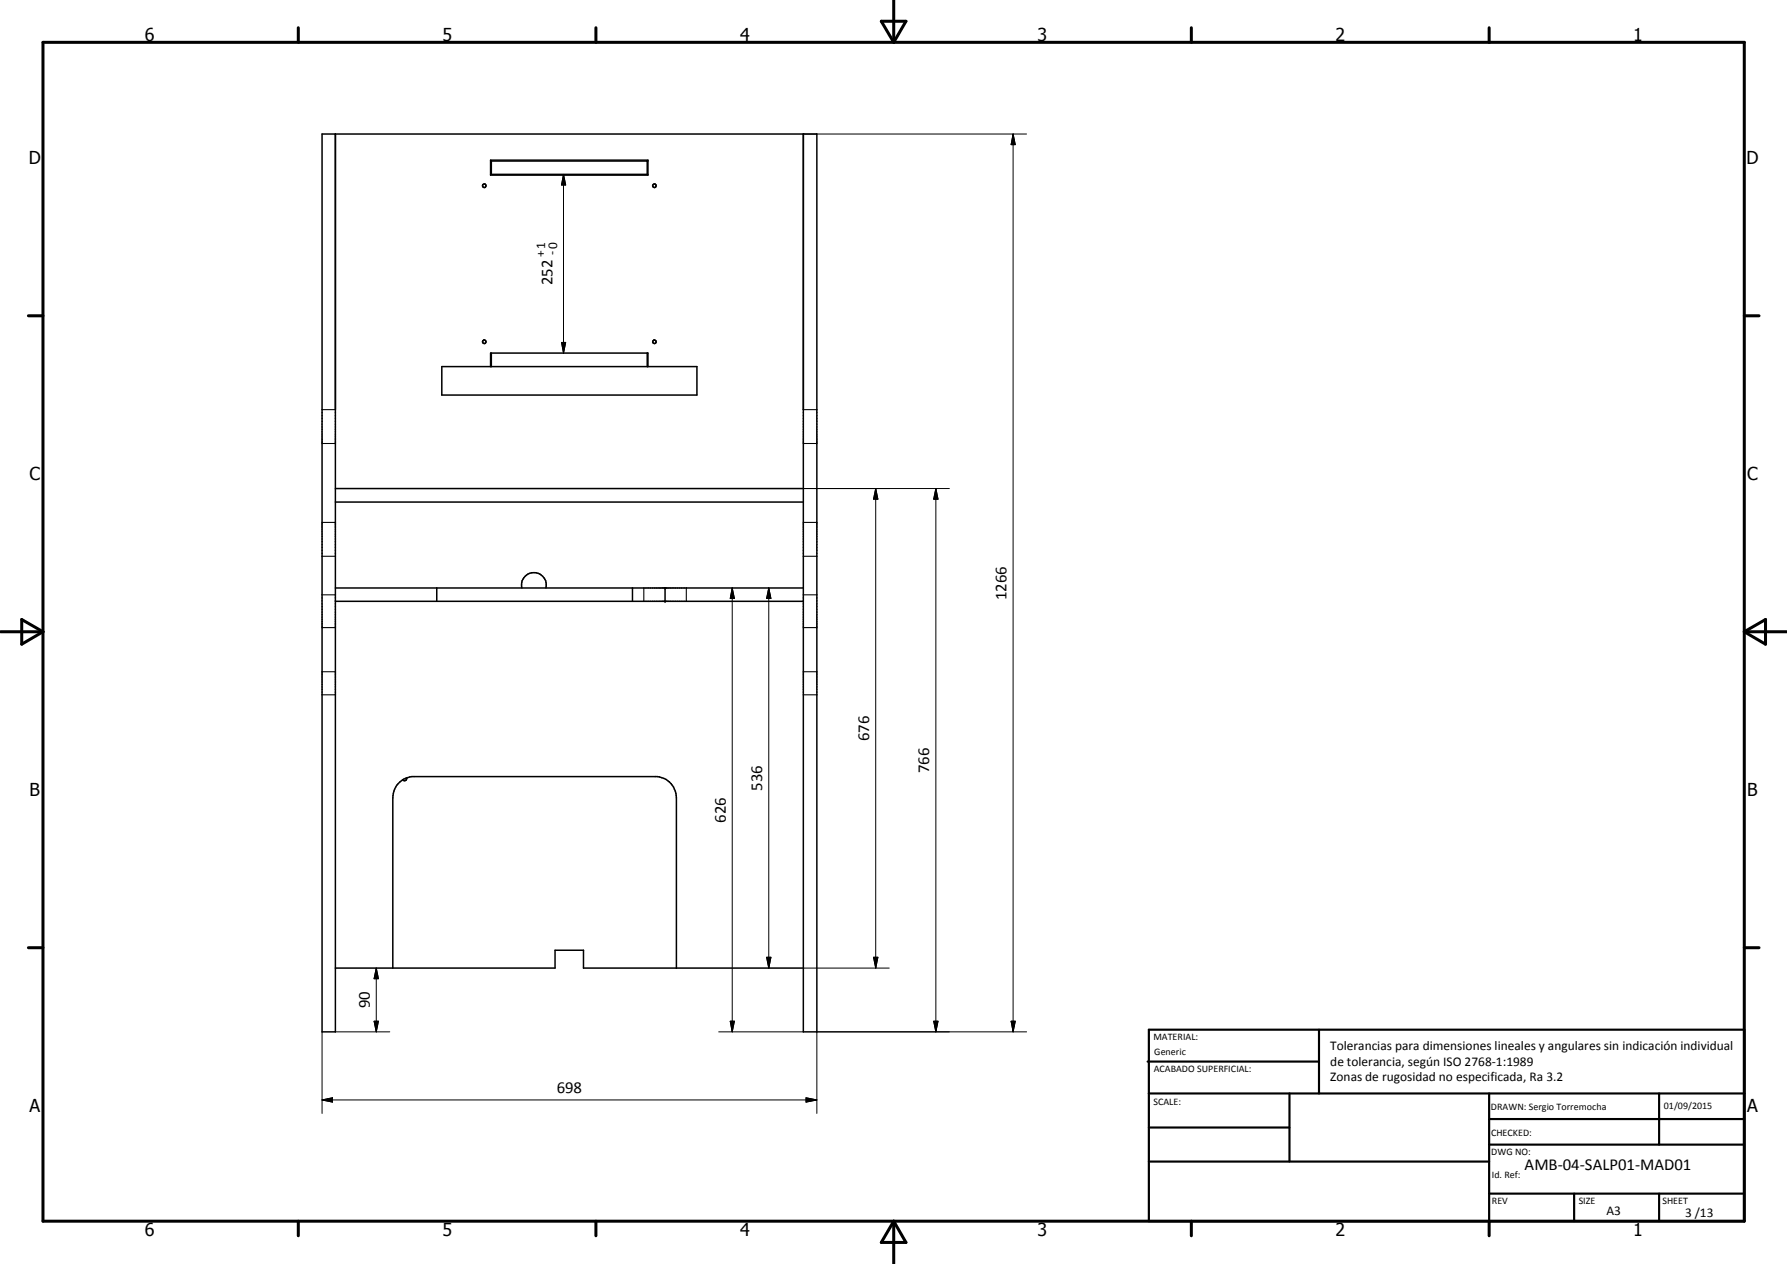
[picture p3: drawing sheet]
<svg xmlns="http://www.w3.org/2000/svg" width="420mm" height="297mm" viewBox="0 0 420 297" stroke-linecap="round" stroke-linejoin="round" font-family="sans-serif">
<g fill="none" stroke="#000" stroke-width=".35">
<path d="M78.9 31.5v211h-3.2v-211h116.4v211h-3.2v-211M115.3 37.6h37v3.5h-37zM115.3 37.8h37M115.5 37.8v3.2M152.2 37.8v3.2M115.3 41h37M103.9 86.1h60v6.7h-60zM115.3 86.1v-3.1h37v3.1M115.5 83v3.1M152.2 83v3.1M78.9 118h110M78.9 114.8h110"/>
<path d="M78.9 138.2h110M102.7 138.2v3.1M122.7 138.2a2.9 2.9 0 0 1 2.8-3.6 2.9 2.9 0 0 1 2.8 3.6M148.7 138.2v3.1M156.4 138.2v3.1M78.9 141.3h110M95.6 182.8a.5 .5 0 0 1-.3 .6 .5 .5 0 0 1-.6-.1M78.9 227.5h51.6v-4.2h6.7v4.2h51.7M92.4 227.5v-40a4.9 4.9 0 0 1 4.4-5h57.7a5 5 0 0 1 4.5 5v40"/>
<circle cx="113.9" cy="43.7" r=".41"/>
<circle cx="153.8" cy="43.7" r=".41"/>
<circle cx="113.9" cy="80.3" r=".4"/>
<circle cx="153.9" cy="80.3" r=".41"/>
</g>
<g fill="none" stroke="#000" stroke-width=".25">
<path d="M75.7 96.3h3.2M188.9 96.3h3.2M75.7 104.2h3.2M188.9 104.2h3.2M75.7 139.8h3.2M75.7 130.7h3.2M75.7 122.8h3.2M151.4 138.2v3.1M161.4 138.2v3.1M188.9 139.8h3.2M188.9 130.7h3.2M188.9 122.8h3.2"/>
<path d="M75.7 157.9h3.2M75.7 147.5h3.2M188.9 157.9h3.2M188.9 147.5h3.2M75.7 163.3h3.2M188.9 163.3h3.2"/>
</g>
<g fill="#000">
<circle cx="156.4" cy="138.2" r=".18"/>
<circle cx="156.4" cy="141.3" r=".18"/>
</g>
<g fill="none" stroke="#000" stroke-width=".71">
<path d="M10.1 9.9h400v277.1h-400zM70.1 6.5v3.4M140.1 6.5v3.4M207.2 5h5.8l-2.9 4.9zM210.1 0v9.9M280.1 6.5v3.4M350.1 6.5v3.4M6.7 74.2h3.4M410.1 74.2h3.5M.1 148.5h10M5.1 145.6l5 2.9-5 2.9zM410.1 148.5h10"/>
<path d="M410.1 148.5l5-2.9v5.8zM6.7 222.7h3.4M410.1 222.7h3.5M70.1 287v3.4M140.1 287v3.4M210.1 287v10M210.1 287l2.9 5h-5.8zM280.1 287v3.4M350.1 287v3.4"/>
</g>
<g fill="none" stroke="#000" stroke-width=".51">
<path d="M269.8 249.5h40.3M270.1 242h140v45h-140zM270.1 257h140M303.2 257v16M310.1 242v15M350.1 257v30M390.1 257v12M270.1 265h33.1M270.1 273h80M350.1 269h60M350.1 263h60M350.1 280.5h60"/>
<path d="M370.1 280.5v6.5M390.1 280.5v6.5"/>
</g>
<g fill="none" stroke="#000" stroke-width=".24">
<path d="M188.9 31.5h52.5M238.2 31.5l.5 2.5h-1zM238.2 31.5v211M132.5 41l.5 2.5h-1zM132.5 41v42M132 80.5h1l-.5 2.5zM188.9 114.8h34.3M205.9 114.8l.5 2.5h-1zM205.9 114.8v112.7M220 114.8l.5 2.5h-1zM220 114.8v127.7M172.2 138.2l.5 2.4h-1z"/>
<path d="M172.2 138.2v104.3M180.8 138.2l.5 2.4h-1.1zM180.8 138.2v89.3M88 240h1l-.5 2.5zM88.5 227.5l.5 2.5h-1zM88.5 227.5v15M171.7 240h1l-.5 2.5zM180.2 225h1.1l-.5 2.5zM188.9 227.5h20.2M205.4 225h1l-.5 2.5zM219.5 240h1l-.5 2.5zM237.7 240h1l-.5 2.5z"/>
<path d="M75.7 258.5l2.5-.5v1zM75.7 258.5h116.4M75.7 242.5v19.2M78.9 242.5h12.7M169 242.5h19.9M189.5 258l2.6 .5-2.6 .5zM241.4 242.5h-49.3v19.2"/>
</g>
<g fill="#000">
<path d="M238.2 31.5l.5 2.5h-1zM132.5 41l.5 2.5h-1zM132 80.5h1l-.5 2.5zM205.9 114.8l.5 2.5h-1zM220 114.8l.5 2.5h-1zM172.2 138.2l.5 2.4h-1zM180.8 138.2l.5 2.4h-1.1zM88 240h1l-.5 2.5zM88.5 227.5l.5 2.5h-1zM171.7 240h1l-.5 2.5zM180.2 225h1.1l-.5 2.5zM205.4 225h1l-.5 2.5z"/>
<path d="M219.5 240h1l-.5 2.5zM237.7 240h1l-.5 2.5zM75.7 258.5l2.5-.5v1zM189.5 258l2.6 .5-2.6 .5z"/>
</g>
<g font-size="4.2">
<text x="34" y="9.6">6</text>
<text x="104" y="9.6">5</text>
<text x="174" y="9.6">4</text>
<text x="244" y="9.6">3</text>
<text x="314" y="9.6">2</text>
<text x="384" y="9.6">1</text>
<text x="6.8" y="38.7">D</text>
<text x="410.6" y="38.7">D</text>
<text x="7" y="112.9">C</text>
<text x="410.8" y="112.9">C</text>
<text x="7" y="187.1">B</text>
<text x="410.8" y="187.1">B</text>
<text x="7" y="261.4">A</text>
<text x="410.8" y="261.4">A</text>
<text x="34" y="290.4">6</text>
<text x="104" y="290.4">5</text>
<text x="174" y="290.4">4</text>
<text x="244" y="290.4">3</text>
<text x="314" y="290.4">2</text>
<text x="384" y="290.4">1</text>
</g>
<g font-size="3.9">
<text x="129.9" y="67" transform="rotate(-90 129.9 67)">252</text>
<text x="236.7" y="141" transform="rotate(-90 236.7 141)">1266</text>
<text x="204.4" y="174.2" transform="rotate(-90 204.4 174.2)">676</text>
<text x="179.2" y="185.8" transform="rotate(-90 179.2 185.8)">536</text>
<text x="218.5" y="181.7" transform="rotate(-90 218.5 181.7)">766</text>
<text x="170.7" y="193.3" transform="rotate(-90 170.7 193.3)">626</text>
<text x="86.9" y="237" transform="rotate(-90 86.9 237)">90</text>
<text x="130.9" y="256.9">698</text>
<text x="358.5" y="275">AMB-04-SALP01-MAD01</text>
</g>
<g font-size="3.1">
<text x="128.1" y="60.4" transform="rotate(-90 128.1 60.4)">+1</text>
<text x="130.8" y="60" transform="rotate(-90 130.8 60)">-0</text>
<text x="312.7" y="246.8">Tolerancias para dimensiones lineales y angulares sin indicación individual</text>
<text x="312.7" y="250.4">de tolerancia, según ISO 2768-1:1989</text>
<text x="312.7" y="254">Zonas de rugosidad no especificada, Ra 3.2</text>
<text x="377.7" y="285.6">A3</text>
<text x="396.2" y="285.9">3 /13</text>
</g>
<g font-size="2.4">
<text x="271.2" y="244.4">MATERIAL:</text>
<text x="271.3" y="252">ACABADO SUPERFICIAL:</text>
<text x="271.4" y="247.9">Generic</text>
<text x="271.2" y="259.7">SCALE:</text>
<text x="350.6" y="260.8">DRAWN: Sergio Torremocha</text>
<text x="391.2" y="260.6">01/09/2015</text>
<text x="350.6" y="267">CHECKED:</text>
<text x="350.6" y="271.4">DWG NO:</text>
<text x="350.8" y="276.9">Id. Ref:</text>
<text x="350.8" y="282.8">REV</text>
<text x="371.2" y="282.9">SIZE</text>
<text x="390.9" y="282.9">SHEET</text>
</g>
</svg>
